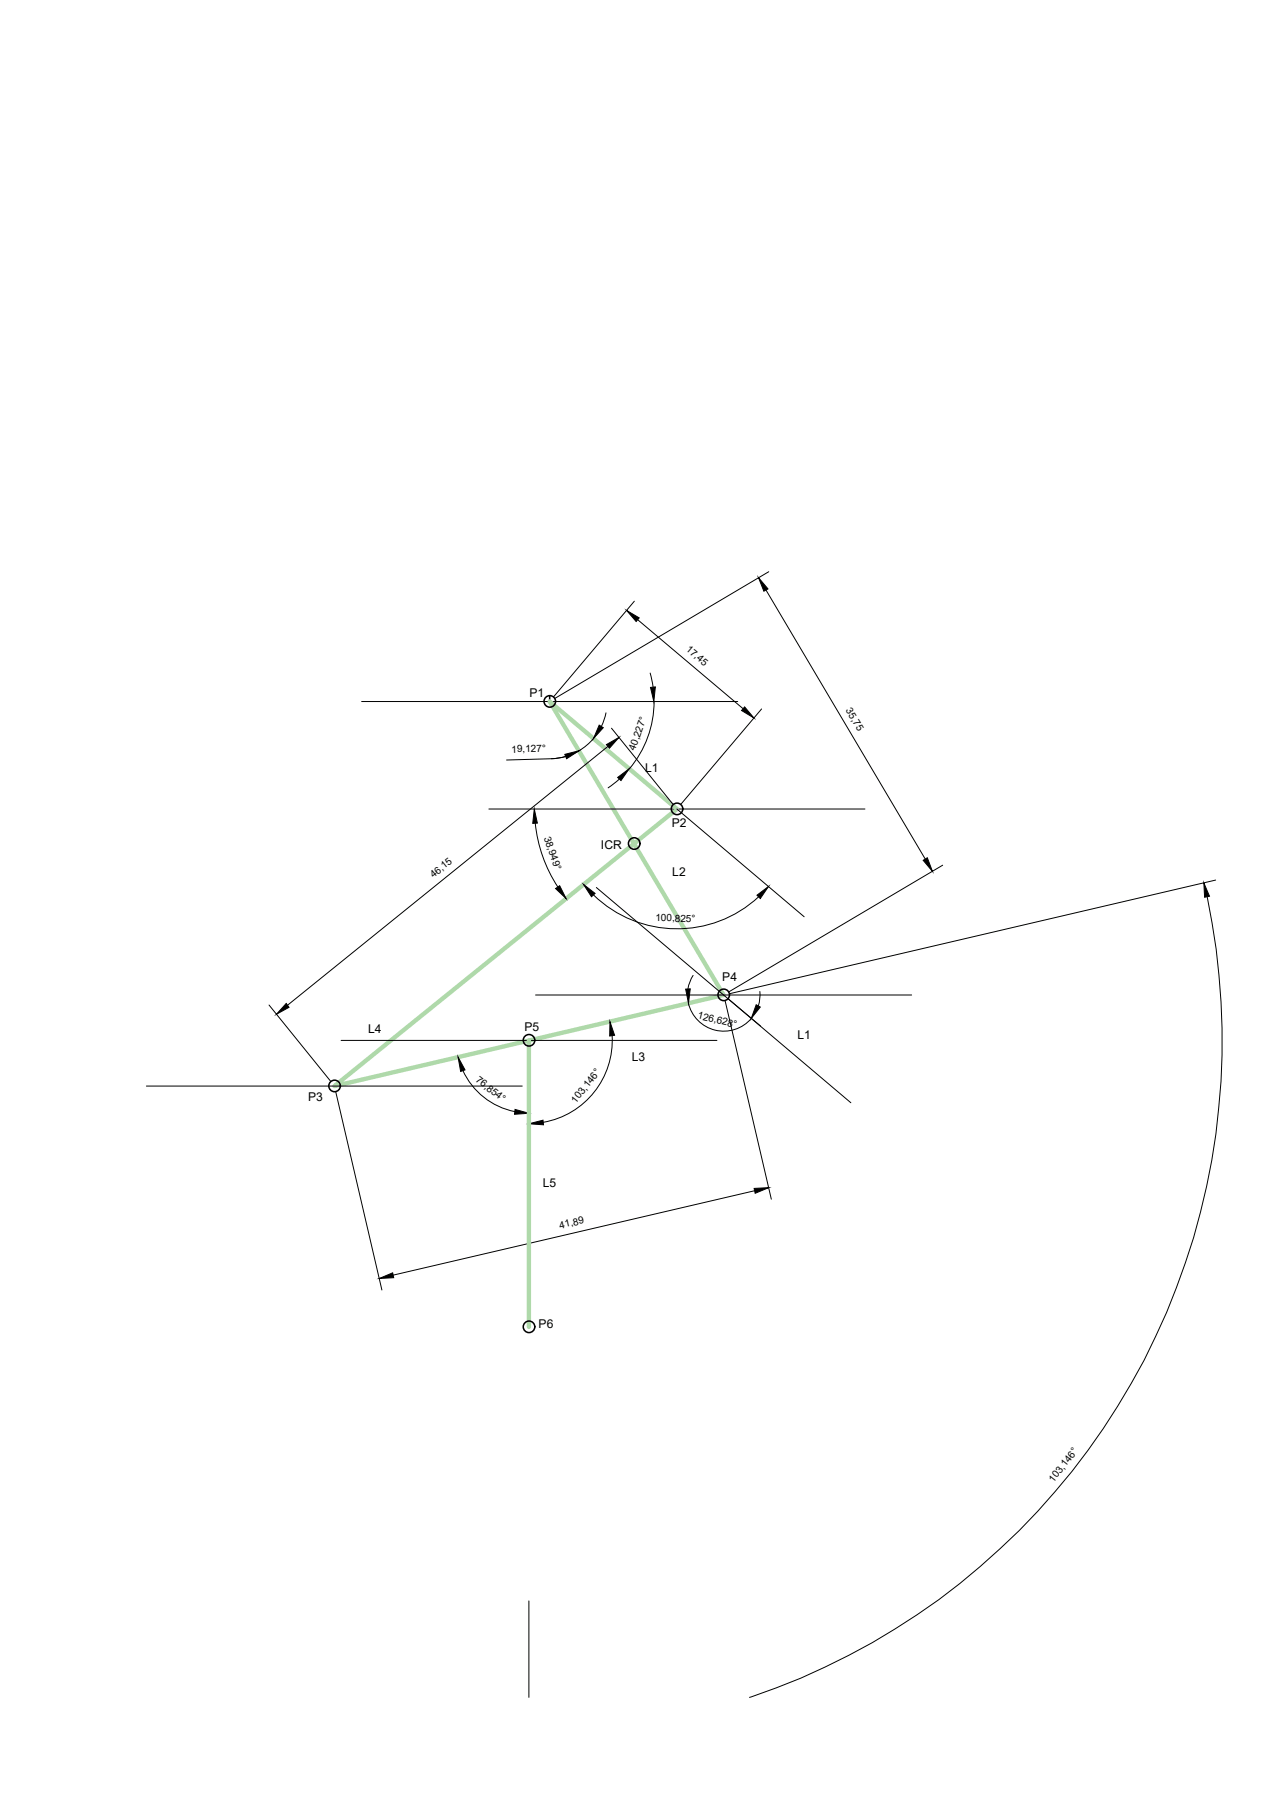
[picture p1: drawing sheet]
<svg xmlns="http://www.w3.org/2000/svg" width="210mm" height="297mm" viewBox="0 0 210 297" stroke-linecap="round" stroke-linejoin="round" font-family="sans-serif">
<!-- layer: 0 -->
<g fill="none" stroke="#000" stroke-width=".25">
<path d="M90.7 114.8v1"/>
<circle cx="90.7" cy="115.7" r=".95"/>
<circle cx="104.7" cy="139.2" r=".95"/>
<circle cx="111.7" cy="133.5" r=".95"/>
<circle cx="55.2" cy="179.2" r=".95"/>
<circle cx="87.3" cy="171.7" r=".95"/>
<circle cx="119.4" cy="164.2" r=".95"/>
<circle cx="87.3" cy="219" r=".95"/>
</g>
<path d="M90.7 115.8l28.7 48.4-64.2 15 56.5-45.7zM87.3 171.7v47.3" fill="none" stroke="#afd9aa" stroke-width=".72"/>
<g fill="none" stroke="#000" stroke-width=".17">
<path d="M104.7 99.2l-13.4 15.8M126.4 97.4l26.3 44.4M126.9 94.3l-35.3 21M59.7 115.8h62M100 117.6l-.8 2.3M105.2 102.3l17.4 14.7M107.3 111.1l.5 2.3M107.9 115.7a17.2 17.2 0 0 1-4 11.2M125.7 117l-13.4 15.7M80.7 133.5h62M88.3 135.8a23.5 23.5 0 0 0 3.7 10.6M93.4 124.8l-2.4 .4"/>
<path d="M98 121.9a9.5 9.5 0 0 1-7 3.3l-7.4 .2M100.3 123.2l-52.9 42.7M100.9 120.2l10.2 12.5M102.2 128.6l-1.8 1.4M111.7 133.5l21 17.8M97.9 147.7a19.8 19.8 0 0 0 27.3 .3M98.4 146.5l42 35.5M155.6 142.8l-35.3 20.9M199.2 148a114.4 114.4 0 0 1-75.5 132.1M200.6 145.2l-80.2 18.8M24.2 179.2h62M44.4 165.8l10.2 12.6"/>
<path d="M56.3 171.7h62M76.4 176.6a12 12 0 0 0 8.5 6.8M88.4 164.2h62M101 170.9a13.7 13.7 0 0 1-11.3 14.3M113.6 165.5a6 6 0 0 0 4.4 4.5 6 6 0 0 0 6-2M114.4 161l-.6 1.2-.3 1M119.7 165.2l7.6 32.7M120.2 164.8l5.3 4.5M125.4 163.6v1l-.3 1.4M55.4 180.2l7.6 32.7M124.5 196.5l-59.6 13.9M87.3 264.2v15.9"/>
</g>
<g fill="#000" stroke="#000" stroke-width=".17">
<path d="M125.2 95.3l1.5 1.9-.6 .4zM103.4 100.7l2.1 1.3-.5 .6zM107.3 113.4h.8l-.2 2.4zM122.9 116.7l1.5 1.8-2-1.3zM88.2 133.5l.5 2.3-.8 .1zM93.2 124.5l2.3-.6-2 1.3zM98.9 119.7l.7 .4-1.7 1.8zM100.1 122.9l2-1.2-1.5 1.8zM101.9 128.3l1.9-1.4-1.3 1.9zM91.7 146.6l.7-.4 1 2.1zM96.3 146l1.9 1.4-.6 .6zM124.9 147.7l1.9-1.4-1.3 2z"/>
<path d="M152.3 142l.7-.5 .9 2.3zM198.7 145.7l.9 2.2-.8 .2zM47.2 165.6l.5 .6-2.1 1.2zM75.6 174.4l1.1 2.2-.7 .2zM100.7 168.6l.7 2.2-.8 .2zM113.1 163.2h.8l-.3 2.4zM124.8 165.8l.7 .4-1.5 1.8zM85 183.1l2.3 .6-2.4 .2zM87.3 185.4l2.3-.5 .1 .7zM124.4 196.1l2.5-.1-2.3 .9zM62.6 211l2.2-1 .2 .8z"/>
</g>
<g font-size="2">
<text x="87.4" y="115.1">P1</text>
<text x="106.5" y="127.4">L1</text>
<text x="110.9" y="136.4">P2</text>
<text x="99.2" y="140">ICR</text>
<text x="110.9" y="144.6">L2</text>
<text x="119.2" y="161.9">P4</text>
<text x="60.7" y="170.4">L4</text>
<text x="86.6" y="170.2">P5</text>
<text x="131.6" y="171.4">L1</text>
<text x="104.3" y="175">L3</text>
<text x="50.9" y="181.7">P3</text>
<text x="89.6" y="195.9">L5</text>
<text x="88.9" y="219.2">P6</text>
</g>
<g font-size="1.7">
<text x="113.1" y="107.3" transform="rotate(40 113.1 107.3)">17,45</text>
<text x="139.5" y="117.2" transform="rotate(59 139.5 117.2)">35,75</text>
<text x="84.4" y="124.2" transform="rotate(-2 84.4 124.2)">19,127°</text>
<text x="104.8" y="123.9" transform="rotate(-70 104.8 123.9)">40,227°</text>
<text x="89.7" y="138.3" transform="rotate(71 89.7 138.3)">38,949°</text>
<text x="71.5" y="144.9" transform="rotate(-39 71.5 144.9)">46,15</text>
<text x="108.1" y="152">100,825°</text>
<text x="115" y="168" transform="rotate(14 115 168)">126,628°</text>
<text x="78.4" y="178.4" transform="rotate(38 78.4 178.4)">76,854°</text>
<text x="95" y="182.1" transform="rotate(-51 95 182.1)">103,146°</text>
<text x="92.4" y="202.8" transform="rotate(-13 92.4 202.8)">41,89</text>
<text x="173.8" y="244.7" transform="rotate(-52 173.8 244.7)">103,146°</text>
</g>
</svg>
